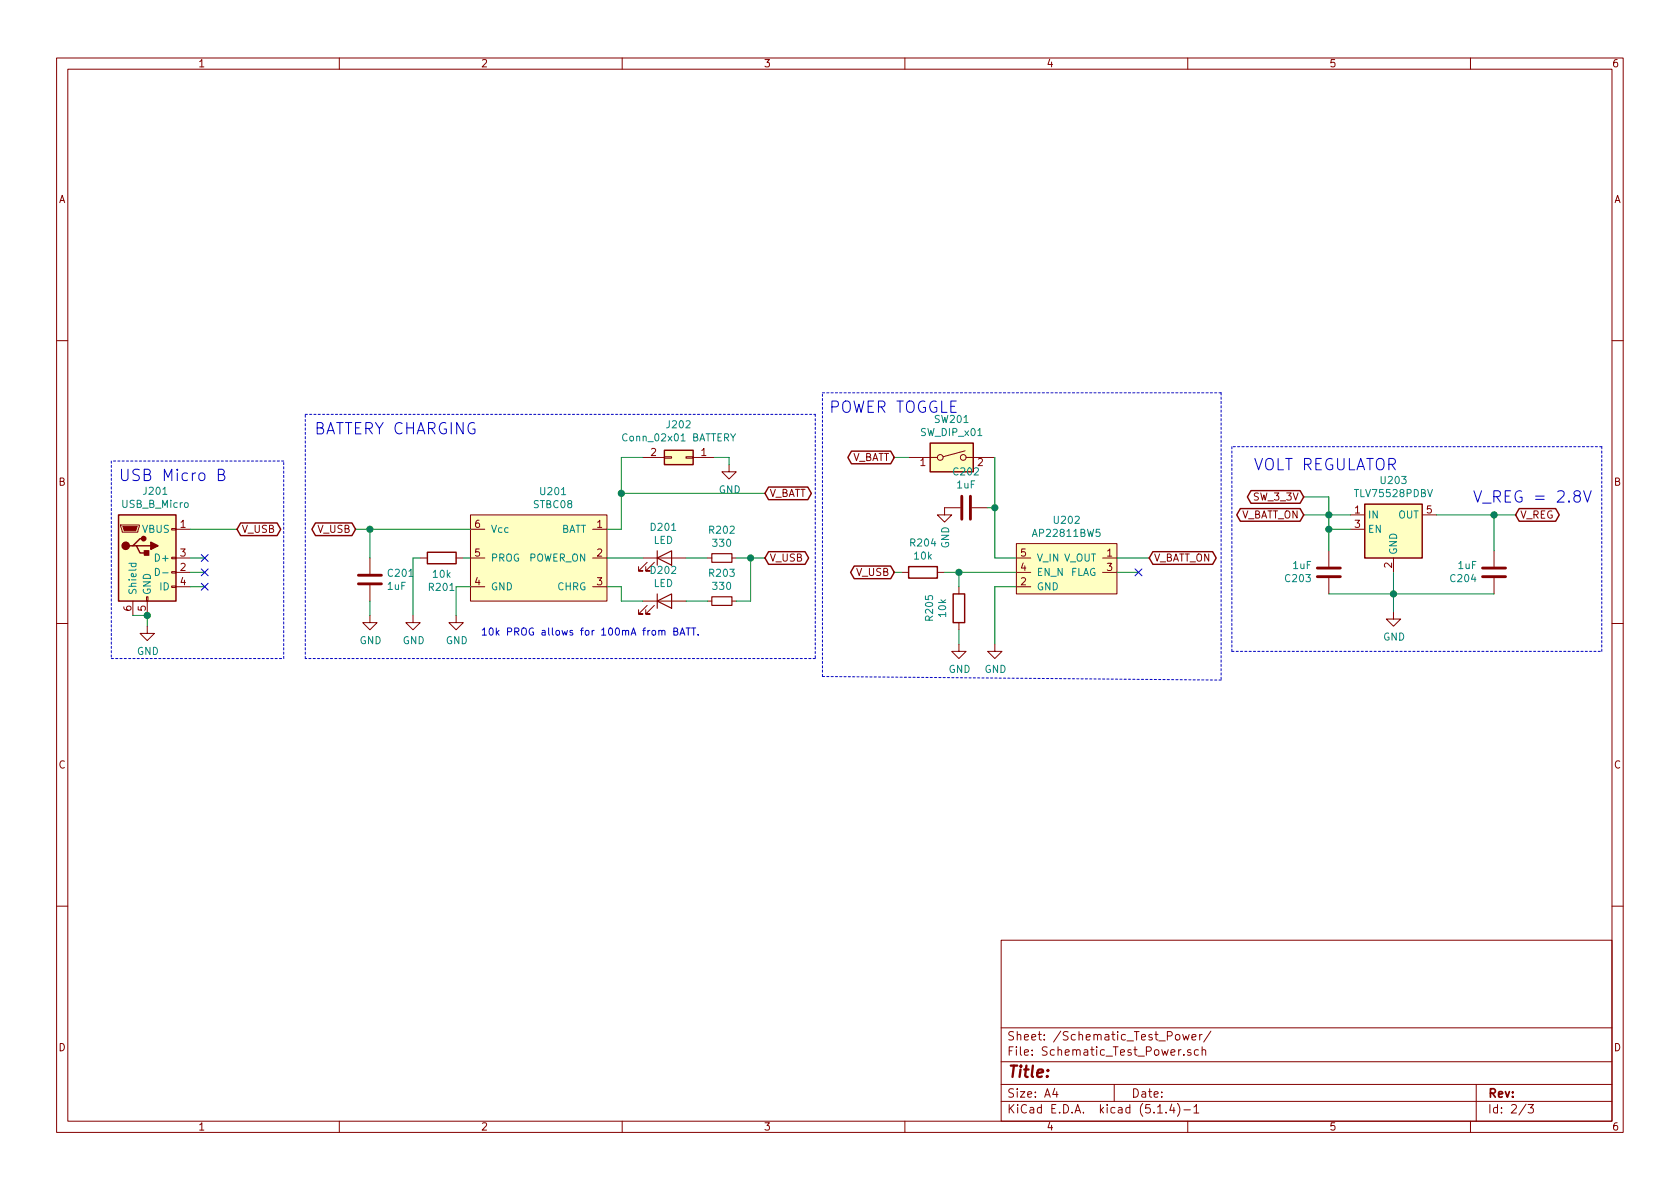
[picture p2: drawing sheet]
EESchema Schematic File Version 4
LIBS:StarGazer-cache
EELAYER 30 0
EELAYER END
$Descr A4 11693 8268
encoding utf-8
Sheet 2 3
Title ""
Date ""
Rev ""
Comp ""
Comment1 ""
Comment2 ""
Comment3 ""
Comment4 ""
$EndDescr
$Comp
L StarGazer:STBC08 U?
U 1 1
P 3725 3525
AR Path="/5F6E4AF4" Ref="U?"  Part="1" 
AR Path="/5F580D08/5F6E4AF4" Ref="U201"  Part="1" 
F 0 "U201" H 3850 3640 50  0000 C CNN
F 1 "STBC08" H 3850 3549 50  0000 C CNN
F 2 "Package_DFN_QFN:DFN-6-1EP_3x3mm_P0.95mm_EP1.7x2.6mm" H 3725 3525 50  0001 C CNN
F 3 "" H 3725 3525 50  0001 C CNN
F 4 "Lithium Ion Battery Recharge IC" H 3725 3525 50  0001 C CNN "part_details"
F 5 "STBC08PMR" H 3725 3525 50  0001 C CNN "part_name"
F 6 "https://www.digikey.com/product-detail/en/stmicroelectronics/STBC08PMR/497-5808-6-ND/1506505" H 3725 3525 50  0001 C CNN "part_url"
	1    3725 3525
	1    0    0    -1  
$EndComp
Wire Wire Line
	3275 3675 2575 3675
Wire Wire Line
	3275 3875 3225 3875
Wire Wire Line
	3275 4075 3175 4075
Wire Wire Line
	3175 4075 3175 4275
$Comp
L power:GND #PWR?
U 1 1
P 3175 4275
AR Path="/5F6E4AFE" Ref="#PWR?"  Part="1" 
AR Path="/5F580D08/5F6E4AFE" Ref="#PWR0204"  Part="1" 
F 0 "#PWR0204" H 3175 4025 50  0001 C CNN
F 1 "GND" H 3180 4102 50  0000 C CNN
F 2 "" H 3175 4275 50  0001 C CNN
F 3 "" H 3175 4275 50  0001 C CNN
	1    3175 4275
	1    0    0    -1  
$EndComp
$Comp
L Device:R_Small R?
U 1 1
P 5025 3875
AR Path="/5F6E4B06" Ref="R?"  Part="1" 
AR Path="/5F580D08/5F6E4B06" Ref="R202"  Part="1" 
F 0 "R202" V 4829 3875 50  0000 C CNN
F 1 "330" V 4920 3875 50  0000 C CNN
F 2 "Resistor_SMD:R_1206_3216Metric_Pad1.42x1.75mm_HandSolder" H 5025 3875 50  0001 C CNN
F 3 "~" H 5025 3875 50  0001 C CNN
F 4 "Resistor - LED Status" H 5025 3875 50  0001 C CNN "part_name"
F 5 "https://www.digikey.com/product-detail/en/yageo/RC1206FR-07330RL/311-330FRCT-ND/731769" H 5025 3875 50  0001 C CNN "part_url"
	1    5025 3875
	0    1    1    0   
$EndComp
$Comp
L Device:R_Small R?
U 1 1
P 5025 4175
AR Path="/5F6E4B0E" Ref="R?"  Part="1" 
AR Path="/5F580D08/5F6E4B0E" Ref="R203"  Part="1" 
F 0 "R203" V 4829 4175 50  0000 C CNN
F 1 "330" V 4920 4175 50  0000 C CNN
F 2 "Resistor_SMD:R_1206_3216Metric_Pad1.42x1.75mm_HandSolder" H 5025 4175 50  0001 C CNN
F 3 "~" H 5025 4175 50  0001 C CNN
F 4 "Resistor - LED Status" H 5025 4175 50  0001 C CNN "part_name"
F 5 "https://www.digikey.com/product-detail/en/yageo/RC1206FR-07330RL/311-330FRCT-ND/731769" H 5025 4175 50  0001 C CNN "part_url"
	1    5025 4175
	0    1    1    0   
$EndComp
Wire Wire Line
	5225 3875 5125 3875
Wire Wire Line
	5225 3875 5225 4175
Wire Wire Line
	5225 4175 5125 4175
Wire Wire Line
	5225 3875 5325 3875
Connection ~ 5225 3875
$Comp
L Device:LED D?
U 1 1
P 4625 3875
AR Path="/5F6E4B19" Ref="D?"  Part="1" 
AR Path="/5F580D08/5F6E4B19" Ref="D201"  Part="1" 
F 0 "D201" H 4618 4091 50  0000 C CNN
F 1 "LED" H 4618 4000 50  0000 C CNN
F 2 "Diode_SMD:D_1206_3216Metric" H 4625 3875 50  0001 C CNN
F 3 "~" H 4625 3875 50  0001 C CNN
F 4 "RED when ERROR" H 4625 3875 50  0001 C CNN "part_details"
F 5 "https://www.digikey.com/product-detail/en/w%C3%BCrth-elektronik/156120RS75000/732-5030-1-ND/4490054" H 4625 3875 50  0001 C CNN "part_url"
F 6 "LED - Red" H 4625 3875 50  0001 C CNN "part_name"
	1    4625 3875
	1    0    0    -1  
$EndComp
$Comp
L Device:LED D?
U 1 1
P 4625 4175
AR Path="/5F6E4B1F" Ref="D?"  Part="1" 
AR Path="/5F580D08/5F6E4B1F" Ref="D202"  Part="1" 
F 0 "D202" H 4618 4391 50  0000 C CNN
F 1 "LED" H 4618 4300 50  0000 C CNN
F 2 "Diode_SMD:D_1206_3216Metric" H 4625 4175 50  0001 C CNN
F 3 "~" H 4625 4175 50  0001 C CNN
F 4 "GREEN when CHARGING" H 4625 4175 50  0001 C CNN "part_details"
F 5 "LED - Green" H 4625 4175 50  0001 C CNN "part_name"
F 6 "https://www.digikey.com/product-detail/en/w%C3%BCrth-elektronik/156120VS75000/732-5032-1-ND/4490060" H 4625 4175 50  0001 C CNN "part_url"
	1    4625 4175
	1    0    0    -1  
$EndComp
Wire Wire Line
	4225 4075 4325 4075
Wire Wire Line
	4325 4075 4325 4175
Wire Wire Line
	4325 4175 4475 4175
Wire Wire Line
	4225 3875 4475 3875
Wire Wire Line
	4775 3875 4925 3875
Wire Wire Line
	4775 4175 4925 4175
Text GLabel 5325 3875 2    50   BiDi ~ 0
V_USB
Text GLabel 2475 3675 0    50   BiDi ~ 0
V_USB
$Comp
L Device:R R?
U 1 1
P 3075 3875
AR Path="/5F6E4B30" Ref="R?"  Part="1" 
AR Path="/5F580D08/5F6E4B30" Ref="R201"  Part="1" 
F 0 "R201" V 2868 3875 50  0000 C CNN
F 1 "10k" V 2959 3875 50  0000 C CNN
F 2 "Resistor_SMD:R_1206_3216Metric_Pad1.42x1.75mm_HandSolder" V 3005 3875 50  0001 C CNN
F 3 "~" H 3075 3875 50  0001 C CNN
F 4 "Battery Program for 100mA recharge rate." H 3075 3875 50  0001 C CNN "part_details"
F 5 "Resistor - Prog" H 3075 3875 50  0001 C CNN "part_name"
F 6 "https://www.digikey.com/product-detail/en/yageo/RC1206JR-0710KL/311-10KERCT-ND/732156" H 3075 3875 50  0001 C CNN "part_url"
	1    3075 3875
	0    -1   -1   0   
$EndComp
Wire Wire Line
	2925 3875 2875 3875
Wire Wire Line
	2875 3875 2875 4275
$Comp
L power:GND #PWR?
U 1 1
P 2875 4275
AR Path="/5F6E4B38" Ref="#PWR?"  Part="1" 
AR Path="/5F580D08/5F6E4B38" Ref="#PWR0203"  Part="1" 
F 0 "#PWR0203" H 2875 4025 50  0001 C CNN
F 1 "GND" H 2880 4102 50  0000 C CNN
F 2 "" H 2875 4275 50  0001 C CNN
F 3 "" H 2875 4275 50  0001 C CNN
	1    2875 4275
	1    0    0    -1  
$EndComp
Wire Wire Line
	2575 3675 2575 3875
Connection ~ 2575 3675
Wire Wire Line
	2575 3675 2475 3675
$Comp
L Device:C C?
U 1 1
P 2575 4025
AR Path="/5F6E4B41" Ref="C?"  Part="1" 
AR Path="/5F580D08/5F6E4B41" Ref="C201"  Part="1" 
F 0 "C201" H 2690 4071 50  0000 L CNN
F 1 "1uF" H 2690 3980 50  0000 L CNN
F 2 "Capacitor_SMD:C_0805_2012Metric_Pad1.15x1.40mm_HandSolder" H 2613 3875 50  0001 C CNN
F 3 "~" H 2575 4025 50  0001 C CNN
F 4 "Capactitor - Bypass" H 2575 4025 50  0001 C CNN "part_name"
F 5 "https://www.digikey.com/product-detail/en/w%C3%BCrth-elektronik/885012107015/732-7625-1-ND/5454252" H 2575 4025 50  0001 C CNN "part_url"
	1    2575 4025
	1    0    0    -1  
$EndComp
Wire Wire Line
	2575 4175 2575 4275
$Comp
L power:GND #PWR?
U 1 1
P 2575 4275
AR Path="/5F6E4B48" Ref="#PWR?"  Part="1" 
AR Path="/5F580D08/5F6E4B48" Ref="#PWR0202"  Part="1" 
F 0 "#PWR0202" H 2575 4025 50  0001 C CNN
F 1 "GND" H 2580 4102 50  0000 C CNN
F 2 "" H 2575 4275 50  0001 C CNN
F 3 "" H 2575 4275 50  0001 C CNN
	1    2575 4275
	1    0    0    -1  
$EndComp
$Comp
L Connector_Generic:Conn_02x01 J?
U 1 1
P 4775 3175
AR Path="/5F6E4B4E" Ref="J?"  Part="1" 
AR Path="/5F580D08/5F6E4B4E" Ref="J202"  Part="1" 
F 0 "J202" H 4825 2950 50  0000 C CNN
F 1 "Conn_02x01 BATTERY" H 4825 3041 50  0000 C CNN
F 2 "Connector_JST:JST_EH_B2B-EH-A_1x02_P2.50mm_Vertical" H 4775 3175 50  0001 C CNN
F 3 "~" H 4775 3175 50  0001 C CNN
F 4 "JST - 2 pin" H 4775 3175 50  0001 C CNN "part_details"
F 5 "LOCAL STOCK" H 4775 3175 50  0001 C CNN "part_url"
	1    4775 3175
	-1   0    0    1   
$EndComp
Wire Wire Line
	4325 3675 4225 3675
Wire Wire Line
	4325 3675 4325 3425
Wire Wire Line
	4325 3175 4475 3175
$Comp
L power:GND #PWR?
U 1 1
P 5075 3225
AR Path="/5F6E4B57" Ref="#PWR?"  Part="1" 
AR Path="/5F580D08/5F6E4B57" Ref="#PWR0205"  Part="1" 
F 0 "#PWR0205" H 5075 2975 50  0001 C CNN
F 1 "GND" H 5080 3052 50  0000 C CNN
F 2 "" H 5075 3225 50  0001 C CNN
F 3 "" H 5075 3225 50  0001 C CNN
	1    5075 3225
	1    0    0    -1  
$EndComp
Wire Wire Line
	4975 3175 5075 3175
Wire Wire Line
	5075 3175 5075 3225
Text GLabel 5325 3425 2    50   BiDi ~ 0
V_BATT
Wire Wire Line
	4325 3175 4325 3425
Wire Wire Line
	4325 3425 5325 3425
$Comp
L power:GND #PWR?
U 1 1
P 6925 4475
AR Path="/5F6E4B62" Ref="#PWR?"  Part="1" 
AR Path="/5F580D08/5F6E4B62" Ref="#PWR0208"  Part="1" 
F 0 "#PWR0208" H 6925 4225 50  0001 C CNN
F 1 "GND" H 6930 4302 50  0000 C CNN
F 2 "" H 6925 4475 50  0001 C CNN
F 3 "" H 6925 4475 50  0001 C CNN
	1    6925 4475
	1    0    0    -1  
$EndComp
Wire Wire Line
	6925 4075 6925 4475
Wire Wire Line
	7075 4075 6925 4075
$Comp
L StarGazer:AP22811BW5 U?
U 1 1
P 7425 3775
AR Path="/5F6E4B6E" Ref="U?"  Part="1" 
AR Path="/5F580D08/5F6E4B6E" Ref="U202"  Part="1" 
F 0 "U202" H 7425 3940 50  0000 C CNN
F 1 "AP22811BW5" H 7425 3849 50  0000 C CNN
F 2 "Package_TO_SOT_SMD:TSOT-23-5_HandSoldering" H 7425 3825 50  0001 C CNN
F 3 "" H 7425 3825 50  0001 C CNN
F 4 "Mosfet, active low (batt protection)" H 7425 3775 50  0001 C CNN "part_details"
F 5 " AP22811BW5-7 " H 7425 3775 50  0001 C CNN "part_name"
F 6 "https://www.digikey.com/product-detail/en/diodes-incorporated/AP22811BW5-7/AP22811BW5-7DICT-ND/8545787" H 7425 3775 50  0001 C CNN "part_url"
	1    7425 3775
	1    0    0    -1  
$EndComp
$Comp
L Device:C C?
U 1 1
P 6725 3525
AR Path="/5F6E4B74" Ref="C?"  Part="1" 
AR Path="/5F580D08/5F6E4B74" Ref="C202"  Part="1" 
F 0 "C202" V 6473 3525 50  0000 C CNN
F 1 "1uF" V 6564 3525 50  0000 C CNN
F 2 "Capacitor_SMD:C_0805_2012Metric_Pad1.15x1.40mm_HandSolder" H 6763 3375 50  0001 C CNN
F 3 "~" H 6725 3525 50  0001 C CNN
F 4 "Capactitor - Bypass" H 6725 3525 50  0001 C CNN "part_name"
F 5 "https://www.digikey.com/product-detail/en/w%C3%BCrth-elektronik/885012107015/732-7625-1-ND/5454252" H 6725 3525 50  0001 C CNN "part_url"
	1    6725 3525
	0    1    1    0   
$EndComp
$Comp
L power:GND #PWR?
U 1 1
P 6575 3525
AR Path="/5F6E4B7A" Ref="#PWR?"  Part="1" 
AR Path="/5F580D08/5F6E4B7A" Ref="#PWR0206"  Part="1" 
F 0 "#PWR0206" H 6575 3275 50  0001 C CNN
F 1 "GND" V 6580 3397 50  0000 R CNN
F 2 "" H 6575 3525 50  0001 C CNN
F 3 "" H 6575 3525 50  0001 C CNN
	1    6575 3525
	1    0    0    -1  
$EndComp
$Comp
L Device:R R?
U 1 1
P 6675 4225
AR Path="/5F6E4B84" Ref="R?"  Part="1" 
AR Path="/5F580D08/5F6E4B84" Ref="R205"  Part="1" 
F 0 "R205" V 6468 4225 50  0000 C CNN
F 1 "10k" V 6559 4225 50  0000 C CNN
F 2 "Resistor_SMD:R_1206_3216Metric_Pad1.42x1.75mm_HandSolder" V 6605 4225 50  0001 C CNN
F 3 "~" H 6675 4225 50  0001 C CNN
F 4 "" H 6675 4225 50  0001 C CNN "Name"
F 5 "" H 6675 4225 50  0001 C CNN "part_details"
F 6 "Resistor - Pull Up" H 6675 4225 50  0001 C CNN "part_name"
F 7 "https://www.digikey.com/product-detail/en/yageo/RC1206JR-0710KL/311-10KERCT-ND/732156" H 6675 4225 50  0001 C CNN "part_url"
	1    6675 4225
	1    0    0    -1  
$EndComp
Wire Wire Line
	6675 4375 6675 4475
$Comp
L power:GND #PWR?
U 1 1
P 6675 4475
AR Path="/5F6E4B8B" Ref="#PWR?"  Part="1" 
AR Path="/5F580D08/5F6E4B8B" Ref="#PWR0207"  Part="1" 
F 0 "#PWR0207" H 6675 4225 50  0001 C CNN
F 1 "GND" H 6680 4302 50  0000 C CNN
F 2 "" H 6675 4475 50  0001 C CNN
F 3 "" H 6675 4475 50  0001 C CNN
	1    6675 4475
	1    0    0    -1  
$EndComp
Wire Wire Line
	6675 4075 6675 3975
Wire Wire Line
	6675 3975 7075 3975
Connection ~ 6675 3975
Text GLabel 6225 3975 0    50   BiDi ~ 0
V_USB
Wire Wire Line
	6275 3975 6225 3975
Wire Wire Line
	6575 3975 6675 3975
$Comp
L Device:R R?
U 1 1
P 6425 3975
AR Path="/5F6E4B9B" Ref="R?"  Part="1" 
AR Path="/5F580D08/5F6E4B9B" Ref="R204"  Part="1" 
F 0 "R204" V 6218 3975 50  0000 C CNN
F 1 "10k" V 6309 3975 50  0000 C CNN
F 2 "Resistor_SMD:R_1206_3216Metric_Pad1.42x1.75mm_HandSolder" V 6355 3975 50  0001 C CNN
F 3 "~" H 6425 3975 50  0001 C CNN
F 4 "" H 6425 3975 50  0001 C CNN "Name"
F 5 "" H 6425 3975 50  0001 C CNN "part_details"
F 6 "Resistor - Pull Up" H 6425 3975 50  0001 C CNN "part_name"
F 7 "https://www.digikey.com/product-detail/en/yageo/RC1206JR-0710KL/311-10KERCT-ND/732156" H 6425 3975 50  0001 C CNN "part_url"
	1    6425 3975
	0    1    1    0   
$EndComp
Wire Wire Line
	6925 3875 7075 3875
Wire Wire Line
	7775 3975 7925 3975
Connection ~ 4325 3425
Text Notes 4875 4425 2    50   ~ 0
10k PROG allows for 100mA from BATT.
Text Notes 3325 3025 2    79   ~ 0
BATTERY CHARGING\n
Wire Notes Line
	2125 4575 2125 2875
Wire Notes Line
	2125 2875 5675 2875
Wire Notes Line
	5675 2875 5675 4575
Wire Notes Line
	5675 4575 2125 4575
NoConn ~ 7925 3975
Wire Wire Line
	6875 3525 6925 3525
Wire Wire Line
	6925 3525 6925 3875
Connection ~ 6925 3525
Wire Wire Line
	6925 3525 6925 3175
Wire Notes Line
	5725 4700 5725 2725
Wire Notes Line
	5725 2725 8500 2725
Wire Notes Line
	8500 2725 8500 4725
Wire Notes Line
	8500 4725 5725 4700
Text Notes 6675 2875 2    79   ~ 0
POWER TOGGLE
$Comp
L Switch:SW_DIP_x01 SW?
U 1 1
P 6625 3175
AR Path="/5F6E4BB5" Ref="SW?"  Part="1" 
AR Path="/5F580D08/5F6E4BB5" Ref="SW201"  Part="1" 
F 0 "SW201" H 6625 3442 50  0000 C CNN
F 1 "SW_DIP_x01" H 6625 3351 50  0000 C CNN
F 2 "Connector_JST:JST_EH_B2B-EH-A_1x02_P2.50mm_Vertical" H 6625 3175 50  0001 C CNN
F 3 "~" H 6625 3175 50  0001 C CNN
F 4 "JST - 2 pin (switch attached to case)" H 6625 3175 50  0001 C CNN "part_details"
F 5 "Switch - Power" H 6625 3175 50  0001 C CNN "part_name"
F 6 "https://www.amazon.com/MTS-101-Position-Miniature-Toggle-Switch/dp/B0799LBFNY/ref=lp_306596011_1_8?s=industrial&ie=UTF8&qid=1599516393&sr=1-8" H 6625 3175 50  0001 C CNN "part_url"
	1    6625 3175
	1    0    0    -1  
$EndComp
Text GLabel 10550 3575 2    51   BiDi ~ 0
V_REG
Text Notes 8725 3275 0    79   ~ 0
VOLT REGULATOR\n
$Comp
L Regulator_Linear:TLV75528PDBV U?
U 1 1
P 9700 3675
AR Path="/5F6E4BC4" Ref="U?"  Part="1" 
AR Path="/5F580D08/5F6E4BC4" Ref="U203"  Part="1" 
F 0 "U203" H 9700 4017 50  0000 C CNN
F 1 "TLV75528PDBV" H 9700 3926 50  0000 C CNN
F 2 "Package_TO_SOT_SMD:SOT-23-5" H 9700 3975 50  0001 C CIN
F 3 "http://www.ti.com/lit/ds/symlink/tlv755p.pdf" H 9700 3675 50  0001 C CNN
F 4 "Linear Regulator, 2.8v 500mA, 230mV~ dropout" H 9700 3675 50  0001 C CNN "part_details"
F 5 "TLV75528PDBVR" H 9700 3675 50  0001 C CNN "part_name"
F 6 "https://www.digikey.com/product-detail/en/texas-instruments/TLV75528PDBVR/296-51798-1-ND/9746161" H 9700 3675 50  0001 C CNN "part_url"
	1    9700 3675
	1    0    0    -1  
$EndComp
Wire Wire Line
	9400 3575 9250 3575
$Comp
L Device:C C?
U 1 1
P 10400 3975
AR Path="/5F6E4BCE" Ref="C?"  Part="1" 
AR Path="/5F580D08/5F6E4BCE" Ref="C204"  Part="1" 
F 0 "C204" H 10515 4021 50  0000 L CNN
F 1 "1uF" H 10515 3930 50  0000 L CNN
F 2 "Capacitor_SMD:C_0805_2012Metric_Pad1.15x1.40mm_HandSolder" H 10438 3825 50  0001 C CNN
F 3 "~" H 10400 3975 50  0001 C CNN
F 4 "Capactitor - Bypass" H 10400 3975 50  0001 C CNN "part_name"
F 5 "https://www.digikey.com/product-detail/en/w%C3%BCrth-elektronik/885012107015/732-7625-1-ND/5454252" H 10400 3975 50  0001 C CNN "part_url"
	1    10400 3975
	-1   0    0    1   
$EndComp
Wire Wire Line
	10400 3575 10400 3825
Wire Wire Line
	10000 3575 10400 3575
Connection ~ 10400 3575
Wire Wire Line
	10400 3575 10550 3575
Wire Wire Line
	9700 3975 9700 4125
Connection ~ 9700 4125
Wire Wire Line
	9250 4125 9700 4125
Wire Wire Line
	9700 4125 9700 4250
$Comp
L power:GND #PWR?
U 1 1
P 9700 4250
AR Path="/5F6E4BE7" Ref="#PWR?"  Part="1" 
AR Path="/5F580D08/5F6E4BE7" Ref="#PWR0209"  Part="1" 
F 0 "#PWR0209" H 9700 4000 50  0001 C CNN
F 1 "GND" H 9705 4077 50  0000 C CNN
F 2 "" H 9700 4250 50  0001 C CNN
F 3 "" H 9700 4250 50  0001 C CNN
	1    9700 4250
	1    0    0    -1  
$EndComp
Text Notes 10250 3500 0    79   ~ 0
V_REG = 2.8V\n
Wire Notes Line
	8575 3100 8575 4525
Wire Notes Line
	8575 4525 11150 4525
Wire Notes Line
	11150 4525 11150 3100
Wire Notes Line
	11150 3100 8575 3100
Text GLabel 6225 3175 0    50   BiDi ~ 0
V_BATT
Wire Wire Line
	6225 3175 6325 3175
Wire Wire Line
	7775 3875 8000 3875
Wire Wire Line
	9700 4125 10400 4125
Text GLabel 9075 3575 0    50   BiDi ~ 0
V_BATT_ON
Text GLabel 8000 3875 2    50   BiDi ~ 0
V_BATT_ON
Wire Wire Line
	1025 4275 1025 4350
$Comp
L power:GND #PWR0201
U 1 1
P 1025 4350
F 0 "#PWR0201" H 1025 4100 50  0001 C CNN
F 1 "GND" H 1030 4177 50  0000 C CNN
F 2 "" H 1025 4350 50  0001 C CNN
F 3 "" H 1025 4350 50  0001 C CNN
	1    1025 4350
	1    0    0    -1  
$EndComp
NoConn ~ 1425 3875
NoConn ~ 1425 3975
NoConn ~ 1425 4075
Wire Wire Line
	1325 4075 1425 4075
Wire Wire Line
	1325 3975 1425 3975
Wire Wire Line
	1325 3875 1425 3875
Text GLabel 1650 3675 2    50   BiDi ~ 0
V_USB
Wire Wire Line
	925  4275 1025 4275
Text Notes 825  3350 0    79   ~ 0
USB Micro B\n
Wire Notes Line
	775  3200 775  4575
Wire Notes Line
	775  4575 1975 4575
Wire Notes Line
	1975 4575 1975 3200
Wire Notes Line
	1975 3200 775  3200
Connection ~ 9250 3575
Wire Wire Line
	9250 3575 9075 3575
Connection ~ 9250 3675
Wire Wire Line
	9250 3675 9250 3825
Wire Wire Line
	9400 3675 9250 3675
$Comp
L Device:C C?
U 1 1
P 9250 3975
AR Path="/5F6E4BDF" Ref="C?"  Part="1" 
AR Path="/5F580D08/5F6E4BDF" Ref="C203"  Part="1" 
F 0 "C203" H 9365 4021 50  0000 L CNN
F 1 "1uF" H 9365 3930 50  0000 L CNN
F 2 "Capacitor_SMD:C_0805_2012Metric_Pad1.15x1.40mm_HandSolder" H 9288 3825 50  0001 C CNN
F 3 "~" H 9250 3975 50  0001 C CNN
F 4 "Capactitor - Bypass" H 9250 3975 50  0001 C CNN "part_name"
F 5 "https://www.digikey.com/product-detail/en/w%C3%BCrth-elektronik/885012107015/732-7625-1-ND/5454252" H 9250 3975 50  0001 C CNN "part_url"
	1    9250 3975
	-1   0    0    1   
$EndComp
Wire Wire Line
	1325 3675 1650 3675
Text GLabel 9075 3450 0    50   BiDi ~ 0
SW_3_3V
Wire Wire Line
	9250 3675 9250 3575
Wire Wire Line
	9250 3575 9250 3450
Wire Wire Line
	9250 3450 9075 3450
Connection ~ 1025 4275
$Comp
L Connector:USB_B_Micro J201
U 1 1
P 1025 3875
F 0 "J201" H 1082 4342 50  0000 C CNN
F 1 "USB_B_Micro" H 1082 4251 50  0000 C CNN
F 2 "Connector_USB:USB_Micro-B_Amphenol_10103594-0001LF_Horizontal" H 1175 3825 50  0001 C CNN
F 3 "~" H 1175 3825 50  0001 C CNN
F 4 "USB-B Micro" H 1025 3875 50  0001 C CNN "part_name"
F 5 "Only used for charging" H 1025 3875 50  0001 C CNN "part_details"
F 6 "https://www.digikey.com/product-detail/en/amphenol-icc-fci/10103594-0001LF/609-4050-1-ND/2350357" H 1025 3875 50  0001 C CNN "part_url"
	1    1025 3875
	1    0    0    -1  
$EndComp
$EndSCHEMATC
